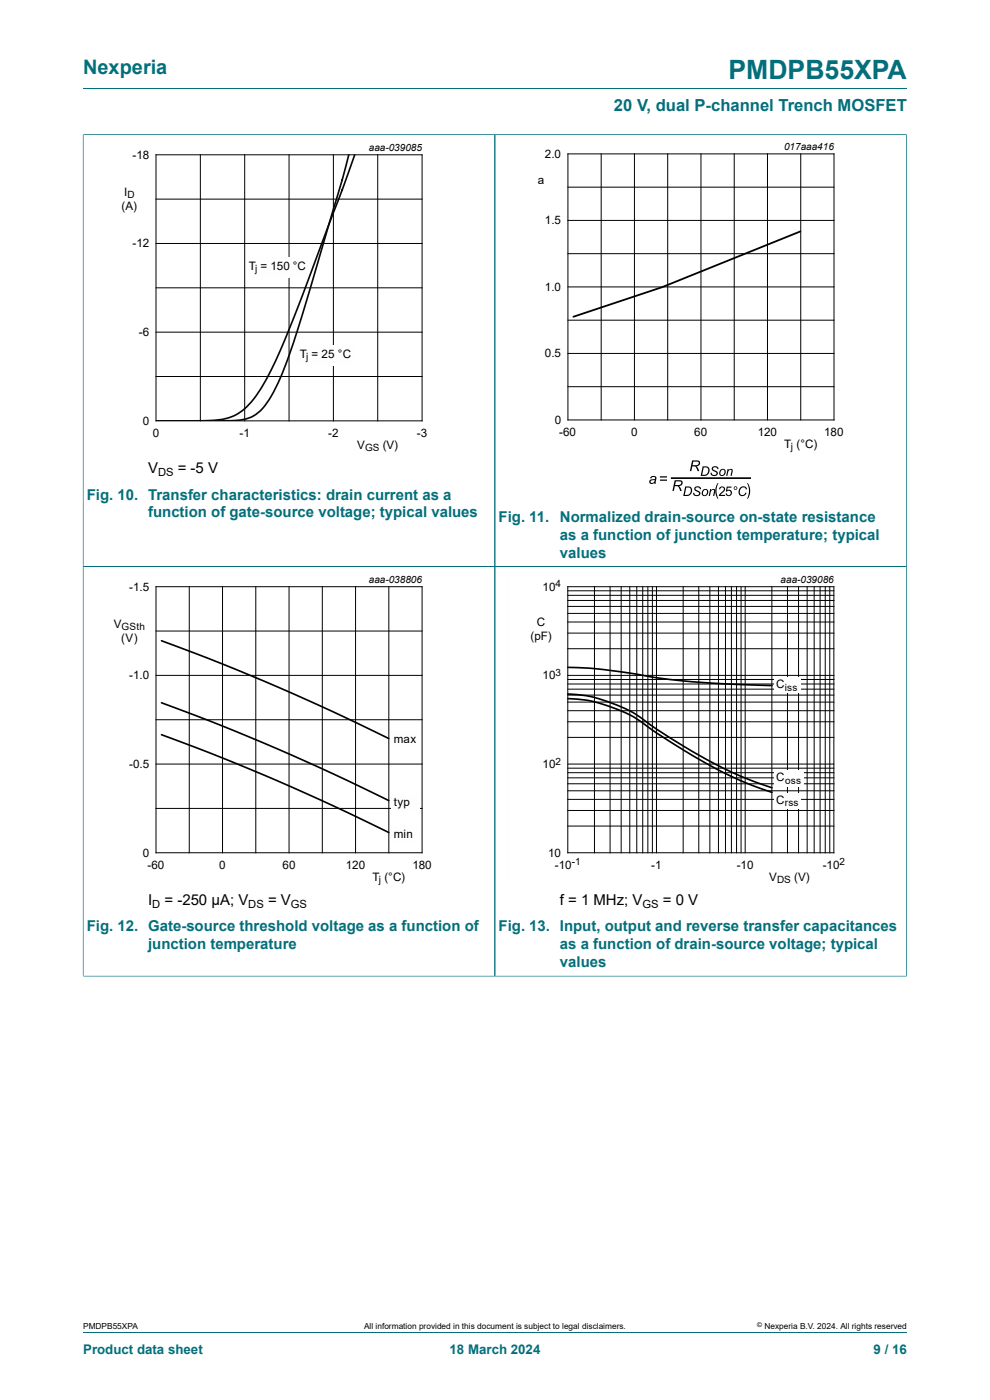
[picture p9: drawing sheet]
<svg xmlns="http://www.w3.org/2000/svg" width="210mm" height="297mm" viewBox="0 0 210 297" stroke-linecap="round" stroke-linejoin="round" font-family="sans-serif">
<path d="M17.6 18.8h174.8M17.6 28.5v91.7h87.4v-91.6h-87.4" fill="none" stroke="#036f7b" stroke-width=".21"/>
<path d="M33.1 32.8h56.4v56.5h-56.4zM42.5 32.8v56.5M51.9 32.8v56.5M61.3 32.8v56.5M70.7 32.8v56.5M80.1 32.8v56.5M33.1 42.2h56.4M33.1 51.7h56.4M33.1 61.1h56.4M33.1 70.5h56.4M33.1 79.9h56.4" fill="none" stroke="#000" stroke-width=".21"/>
<path d="M20.4 30h81.8v66.3h-81.8z" fill="none" stroke="#fefefe" stroke-width=".21"/>
<g fill="#fefefe">
<path d="M62.7 73.2h12.4v4.3h-12.4z"/>
<path d="M52.3 54.6h13v4.3h-13z"/>
</g>
<path d="M74 32.8l-1.6 6.1-9.2 30.9a63.9 63.9 0 0 1-6.6 15.7 8.1 8.1 0 0 1-7.7 3.7l-15.8 .1h9a16.6 16.6 0 0 0 8.3-1.5 20.9 20.9 0 0 0 6.8-8.8l2.5-5.2 3.5-8.7 9.1-24 2.9-8.3" fill="none" stroke="#090909" stroke-width=".35"/>
<path d="M192.3 28.5v91.7h-174.7v86.9M192.4 28.6h-87.4v178.5h-87.4" fill="none" stroke="#036f7b" stroke-width=".21"/>
<path d="M189.6 29.8h-81.8v66.3h81.8M20.4 121.6h81.8v66.4h-81.8z" fill="none" stroke="#fefefe" stroke-width=".21"/>
<g fill="none" stroke="#000" stroke-width=".21">
<path d="M120.5 32.6h56.4v56.5h-56.4zM120.5 39.7h56.4M127.5 32.6v56.5M134.6 32.6v56.5M141.6 32.6v56.5M148.7 32.6v56.5M155.7 32.6v56.5M162.8 32.6v56.5M169.9 32.6v56.5M120.5 53.8h56.4M120.5 46.8h56.4M120.5 75h56.4"/>
<path d="M120.5 67.9h56.4M120.5 60.9h56.4M120.5 82h56.4M33.1 124.5h56.4v56.4h-56.4zM33.1 133.9h56.4M40.1 124.5v56.4M47.2 124.5v56.4M54.3 124.5v56.4M61.3 124.5v56.4M68.4 124.5v56.4M75.4 124.5v56.4M82.5 124.5v56.4"/>
<path d="M33.1 143.3h56.4M33.1 152.7h56.4M33.1 162.1h56.4M33.1 171.5h56.4"/>
</g>
<path d="M169.8 49.1l-29.4 11.8-18.8 6.3" fill="none" stroke="#000" stroke-width=".38"/>
<g fill="#000">
<path d="M147.5 103.3a.76 .76 0 0 1 1.2 .5l-.3-.1a.45 .45 0 0 0-.4-.3 .45 .45 0 0 0-.4 .4l.1 .1a.75 .75 0 0 1 .8 1.1 .82 .82 0 0 1-.9 .2 .82 .82 0 0 1-.6-.6l.3-.1a.48 .48 0 0 0 .5 .5 .48 .48 0 0 0 .4-.5 1.05 1.05 0 0 1-.9-.9zM150.6 103.8h.3l-.1 .2a.47 .47 0 0 1 .6-.3 .47 .47 0 0 1 .3 .6l-.2 .9h-.2l.2-1.2a.49 .49 0 0 0-.6 0 .49 .49 0 0 0-.2 .5l-.1 .7h-.3zM151.2 99a.76 .76 0 0 1 1.2 .5h-.3a.45 .45 0 0 0-.4-.4 .45 .45 0 0 0-.4 .5l.1 .1a.75 .75 0 0 1 .8 1 .82 .82 0 0 1-.9 .3 .82 .82 0 0 1-.6-.7h.3a.48 .48 0 0 0 .5 .5 .48 .48 0 0 0 .4-.6 1.05 1.05 0 0 1-.9-.9zM152.2 102.5h.2l-.3 .7a3.6 3.6 0 0 0 .3 2.6h-.2a3.1 3.1 0 0 1 0-3.3zM154.3 99.5h.3l-.1 .3a.47 .47 0 0 1 .6-.4 .47 .47 0 0 1 .3 .7l-.2 .9h-.2l.2-1.2a.49 .49 0 0 0-.6 0 .49 .49 0 0 0-.2 .5l-.1 .7h-.3zM157 103.5a.83 .83 0 0 1 .8-.3 .83 .83 0 0 1 .7 .6h-.3a.7 .7 0 0 0-.9-.3 .7 .7 0 0 0-.4 .9 .59 .59 0 0 0 .6 .6 .59 .59 0 0 0 .6-.5h.3a.92 .92 0 0 1-1.4 .6 .92 .92 0 0 1-.2-1.4zM158.5 102.5h.1a3.1 3.1 0 0 1 0 3.3h-.1a3.6 3.6 0 0 0 0-3.3z"/>
<path d="M146.8 97.7h1a.64 .64 0 0 1 .7 .6 .64 .64 0 0 1-.8 .6l.6 1h-.3l-.2-.4a.71 .71 0 0 0-.9-.6l-.3 1h-.3zM147.1 97.9l-.2 .8a1.02 1.02 0 0 0 1.3-.4l-.1-.3z"/>
<path d="M138 101.2a.66 .66 0 0 1 .8-.2 .66 .66 0 0 1 .4 .7l-.1 .9h-.3v-.2a.55 .55 0 0 1-.9 .2 .55 .55 0 0 1 .2-.9l.8-.1a.39 .39 0 0 0-.3-.5 .39 .39 0 0 0-.4 .4h-.3zM138 102a.38 .38 0 0 0 .3 .5 .38 .38 0 0 0 .5-.3l.1-.4z"/>
<path d="M140 101h1.5v.3h-1.5zM140 101.7h1.5v.3h-1.5z"/>
<path d="M143.1 101.9h1a.64 .64 0 0 1 .7 .6 .64 .64 0 0 1-.8 .6l.6 1h-.3l-.2-.4a.71 .71 0 0 0-1-.6l-.2 1h-.3zM143.4 102.1l-.2 .8a1.02 1.02 0 0 0 1.3-.4l-.1-.3z"/>
<path d="M145.3 103.2h.7a1.01 1.01 0 0 1 .8 1 1.01 1.01 0 0 1-.8 1h-1.1zM145.6 103.4l-.4 1.6a.93 .93 0 0 0 1.2-.4 .93 .93 0 0 0-.2-1.1z"/>
<path d="M149.1 98.9h.6a1.01 1.01 0 0 1 .8 1 1.01 1.01 0 0 1-.8 1l-1.1 .1zM149.3 99.2l-.3 1.5a.93 .93 0 0 0 1.1-.3 .93 .93 0 0 0-.2-1.2z"/>
<path d="M149.1 104a.73 .73 0 0 1 1.1 .2 .73 .73 0 0 1-.6 1 .7 .7 0 0 1-.8-.4 .7 .7 0 0 1 .3-.8zM149.3 104a.5 .5 0 0 0-.3 .7 .5 .5 0 0 0 .7 .3l.1-.1a.47 .47 0 0 0 .2-.7 .47 .47 0 0 0-.7-.2z"/>
<path d="M152.8 99.7a.73 .73 0 0 1 1.1 .3 .73 .73 0 0 1-.5 1 .7 .7 0 0 1-.9-.4 .7 .7 0 0 1 .3-.9zM153 99.8a.5 .5 0 0 0-.3 .6 .5 .5 0 0 0 .7 .3l.1-.1a.47 .47 0 0 0 .2-.7 .47 .47 0 0 0-.7-.1z"/>
<path d="M152.7 103.3a.66 .66 0 0 1 1 .2 .66 .66 0 0 1-.3 1l-.6 .5h1v.2h-1.3l.3-.5a1.11 1.11 0 0 0 .7-1.2l-.5-.1-.2 .4h-.3zM154.2 103.2h1v.3h-.8l-.1 .5a.67 .67 0 0 1 .9 .3 .67 .67 0 0 1-.4 .9 .67 .67 0 0 1-.9-.5h.3a.44 .44 0 0 0 .6 .2 .44 .44 0 0 0 .1-.7 .44 .44 0 0 0-.6 0l-.3 .1z"/>
<path d="M155.6 103.5a.4 .4 0 0 1 .8 0 .4 .4 0 0 1-.8 0zM155.8 103.6a.25 .25 0 0 0 .5 0 .25 .25 0 0 0-.5 0z"/>
</g>
<path d="M142.5 101.4h16.6" fill="none" stroke="#000" stroke-width=".35"/>
<g fill="#fefefe">
<path d="M83 175.3h6v3.3h-6z"/>
<path d="M83 168.5h6v3.7h-6z"/>
<path d="M83 154.9h6v3.4h-6z"/>
</g>
<path d="M34.3 135.9l12.2 4.7 12.5 5.2 11.7 5.2 11.8 5.7M34.3 149.1l12.2 4.6 11.7 4.9 12.5 5.6 11.8 5.6M34.3 155.9l12.2 4.6 12.5 5.2 11.7 5.3 11.8 5.6M120.4 141.6a118.6 118.6 0 0 1 19.6 2.3l9.7 .9 14 .6M120.4 148.2a31.5 31.5 0 0 1 18.9 7.3l6.9 4.4 6.9 3.8 5.4 2.5 5.2 1.9M120.4 147.2a31.9 31.9 0 0 1 18.9 7.5l6.9 4.3 6.6 3.6 5.7 2.6 5.2 1.9" fill="none" stroke="#000" stroke-width=".35"/>
<path d="M192.4 207.1h-87.4v-86.9h87.3v86.9" fill="none" stroke="#036f7b" stroke-width=".21"/>
<path d="M107.7 121.6h81.9v66.4h-81.9z" fill="none" stroke="#fefefe" stroke-width=".21"/>
<g fill="none" stroke="#000" stroke-width=".21">
<path d="M120.4 124.5h56.5v56.4h-56.5zM120.4 137.6h56.5M120.4 134.3h56.5M120.4 132h56.5M120.4 130.1h56.5M120.4 128.6h56.5M120.4 127.4h56.5M120.4 126.3h56.5M120.4 125.3h56.5M126.1 124.5v56.4M129.4 124.5v56.4M131.8 124.5v56.4"/>
<path d="M133.6 124.5v56.4M135.1 124.5v56.4M136.3 124.5v56.4M137.4 124.5v56.4M138.4 124.5v56.4M139.3 124.5v56.4M144.9 124.5v56.4M148.2 124.5v56.4M150.6 124.5v56.4M152.4 124.5v56.4M153.9 124.5v56.4M155.1 124.5v56.4"/>
<path d="M156.2 124.5v56.4M157.2 124.5v56.4M158.1 124.5v56.4M163.7 124.5v56.4M167 124.5v56.4M169.4 124.5v56.4M171.2 124.5v56.4M172.7 124.5v56.4M174 124.5v56.4M175.1 124.5v56.4M176 124.5v56.4M120.4 156.4h56.5"/>
<path d="M120.4 153.1h56.5M120.4 150.8h56.5M120.4 148.9h56.5M120.4 147.5h56.5M120.4 146.2h56.5M120.4 145.1h56.5M120.4 144.1h56.5M120.4 143.3h56.5M120.4 175.2h56.5M120.4 171.9h56.5M120.4 169.6h56.5M120.4 167.8h56.5"/>
<path d="M120.4 166.3h56.5M120.4 165h56.5M120.4 163.9h56.5M120.4 163h56.5M120.4 162.1h56.5"/>
</g>
<g fill="#fefefe">
<path d="M164.1 168.2h5.7v3.4h-5.7z"/>
<path d="M164.2 163.4h6.2v3.4h-6.2z"/>
<path d="M164.2 143.7h5.6v3.3h-5.6z"/>
</g>
<path d="M17.6 28.6v178.4M17.7 28.6h174.6M105 28.6v178.4M192.3 28.6v178.4M17.7 120.2h174.6M17.7 207.1h174.6M17.6 282.6h174.8" fill="none" stroke="#036f7b" stroke-width=".21"/>
<text font-size="5.6" fill="#036f7b" x="154.5" y="16.8">PMDPB55XPA</text>
<text font-size="4.2" fill="#036f7b" x="17.6" y="15.6">Nexperia</text>
<text font-size="3.5" fill="#036f7b" x="130.2" y="23.7">20 V, dual P-channel Trench MOSFET</text>
<g font-size="3.2">
<text x="31.4" y="100.4">V</text>
<text x="37.7" y="100.4">= -5 V</text>
<text x="31.4" y="192">I</text>
<text x="34.9" y="192">= -250 μA; V</text>
<text x="56.9" y="192">= V</text>
<text x="118.8" y="192">f = 1 MHz; V</text>
<text x="140.6" y="192">= 0 V</text>
</g>
<g font-size="3.2" fill="#036f7b">
<text x="18.4" y="106">Fig. 10. Transfer characteristics: drain current as a</text>
<text x="31.4" y="109.8">function of gate-source voltage; typical values</text>
<text x="105.8" y="110.7">Fig. 11.</text>
<text x="118.8" y="110.7">Normalized drain-source on-state resistance</text>
<text x="118.8" y="114.5">as a function of junction temperature; typical</text>
<text x="118.8" y="118.3">values</text>
<text x="18.4" y="197.6">Fig. 12. Gate-source threshold voltage as a function of</text>
<text x="105.8" y="197.6">Fig. 13. Input, output and reverse transfer capacitances</text>
<text x="31.4" y="201.4">junction temperature</text>
<text x="118.8" y="201.4">as a function of drain-source voltage; typical</text>
<text x="118.8" y="205.2">values</text>
</g>
<g font-size="2.8" fill="#036f7b">
<text x="17.6" y="287.2">Product data sheet</text>
<text x="95.4" y="287.2">18 March 2024</text>
<text x="185.3" y="287.2">9 / 16</text>
</g>
<g font-size="2.5">
<text x="28.1" y="33.7">-18</text>
<text x="115.6" y="33.4">2.0</text>
<text x="26.3" y="41.6">I</text>
<text x="114.1" y="39">a</text>
<text x="25.8" y="44.6">(A)</text>
<text x="115.6" y="47.5">1.5</text>
<text x="28.1" y="52.5">-12</text>
<text x="52.8" y="57.2">T = 150 °C</text>
<text x="115.6" y="61.7">1.0</text>
<text x="29.5" y="71.3">-6</text>
<text x="63.6" y="75.9">T = 25 °C</text>
<text x="115.6" y="75.8">0.5</text>
<text x="117.7" y="89.9">0</text>
<text x="30.3" y="90.1">0</text>
<text x="32.4" y="92.7">0</text>
<text x="50.8" y="92.7">-1</text>
<text x="69.6" y="92.7">-2</text>
<text x="75.8" y="95.2">V</text>
<text x="81.2" y="95.2">(V)</text>
<text x="88.4" y="92.7">-3</text>
<text x="118.6" y="92.4">-60</text>
<text x="133.9" y="92.4">0</text>
<text x="147.3" y="92.4">60</text>
<text x="160.7" y="92.4">120</text>
<text x="166.3" y="95">T (°C)</text>
<text x="174.8" y="92.4">180</text>
<text x="27.4" y="125.3">-1.5</text>
<text x="115.1" y="125.3">10</text>
<text x="24.2" y="133.2">V</text>
<text x="25.7" y="136.2">(V)</text>
<text x="112.5" y="135.8">(pF)</text>
<text x="113.9" y="132.8">C</text>
<text x="27.4" y="144.1">-1.0</text>
<text x="115.1" y="144.1">10</text>
<text x="164.7" y="146">C</text>
<text x="83.5" y="157.5">max</text>
<text x="27.4" y="162.9">-0.5</text>
<text x="115.1" y="162.9">10</text>
<text x="164.7" y="165.8">C</text>
<text x="83.5" y="171">typ</text>
<text x="164.6" y="170.6">C</text>
<text x="83.5" y="177.7">min</text>
<text x="30.3" y="181.8">0</text>
<text x="31.3" y="184.3">-60</text>
<text x="46.5" y="184.3">0</text>
<text x="59.9" y="184.3">60</text>
<text x="73.4" y="184.3">120</text>
<text x="87.5" y="184.3">180</text>
<text x="116.3" y="181.8">10</text>
<text x="117.7" y="184.3">-10</text>
<text x="138.2" y="184.3">-1</text>
<text x="156.3" y="184.3">-10</text>
<text x="174.5" y="184.3">-10</text>
<text x="79" y="186.8">T (°C)</text>
<text x="163.2" y="186.8">V</text>
<text x="168.5" y="186.8">(V)</text>
</g>
<g font-size="2.4">
<text x="33.5" y="101">DS</text>
<text x="32.3" y="192.6">D</text>
<text x="52.7" y="192.6">DS</text>
<text x="61.7" y="192.6">GS</text>
<text x="136.3" y="192.6">GS</text>
</g>
<g font-size="2.1">
<text x="78.2" y="32">aaa-039085</text>
<text x="166.3" y="31.8">017aaa416</text>
<text x="27" y="42.1">D</text>
<text x="54.1" y="57.7">j</text>
<text x="64.9" y="76.4">j</text>
<text x="77.4" y="95.7">GS</text>
<text x="167.8" y="95.5">j</text>
<text x="78.2" y="123.6">aaa-038806</text>
<text x="117.9" y="124.6">4</text>
<text x="165.6" y="123.6">aaa-039086</text>
<text x="25.8" y="133.7">GSth</text>
<text x="117.9" y="143.4">3</text>
<text x="166.5" y="146.5">iss</text>
<text x="117.9" y="162.2">2</text>
<text x="166.5" y="166.3">oss</text>
<text x="166.5" y="171.1">rss</text>
<text x="121.3" y="183.5">-1</text>
<text x="178.1" y="183.5">2</text>
<text x="80.4" y="187.3">j</text>
<text x="164.8" y="187.3">DS</text>
</g>
<g font-size="1.8">
<text x="17.6" y="282">PMDPB55XPA</text>
<text x="77.2" y="282">All information provided in this document is subject to legal disclaimers.</text>
<text x="162.2" y="282">Nexperia B.V. 2024. All rights reserved</text>
</g>
<text font-size="1.4" x="160.6" y="281.6">©</text>
</svg>
